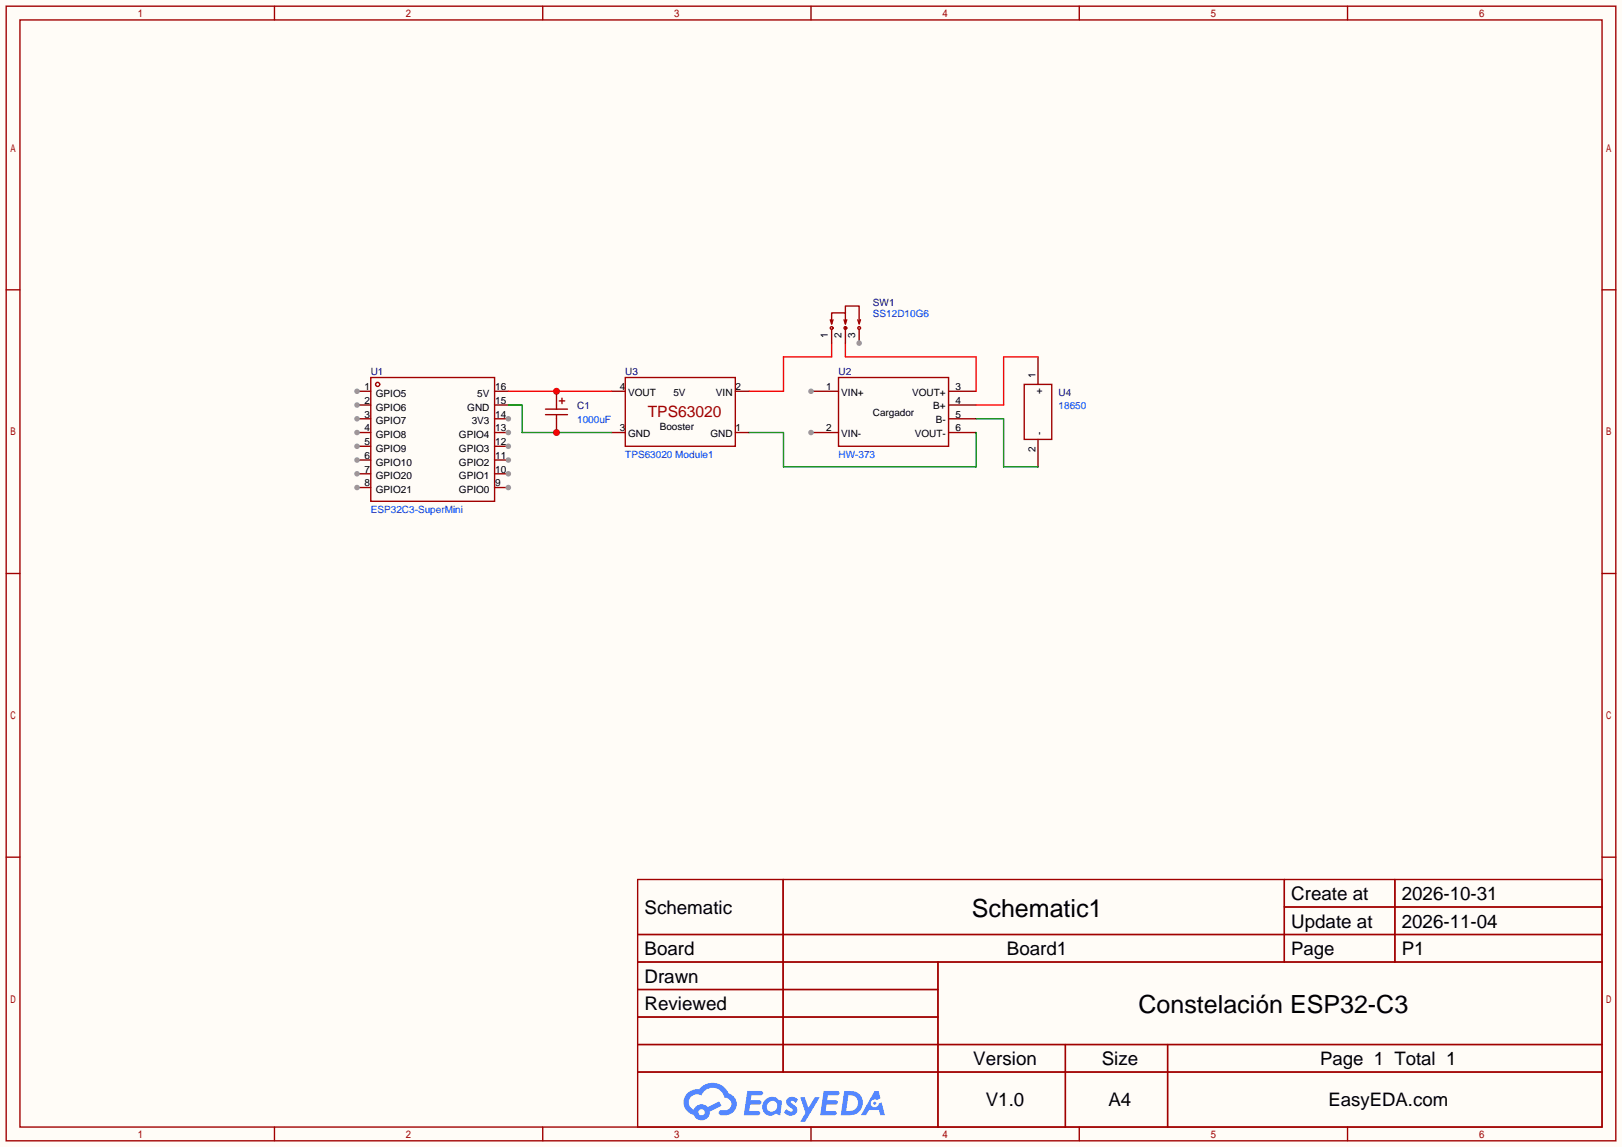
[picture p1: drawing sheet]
<svg xmlns="http://www.w3.org/2000/svg" width="299mm" height="212mm" viewBox="0 0 299 212" stroke-linecap="round" stroke-linejoin="round" font-family="sans-serif">
<path d="M0 0h299.5v211.8h-299.5z" fill="#fffcf7"/>
<g fill="none" stroke="#a10000" stroke-width=".25">
<path d="M1.1 1.1h297.2v209.6h-297.2zM3.7 3.7h292.1v204.5h-292.1zM50.7 1.1v2.6M100.2 1.1v2.6M149.7 1.1v2.6M199.3 1.1v2.6M248.8 1.1v2.6M1.1 53.5h2.6M295.8 53.5h2.5M1.1 105.9h2.6M295.8 105.9h2.5M1.1 158.3h2.6"/>
<path d="M295.8 158.3h2.5M117.7 162.4h178.1v45.8h-178.1zM117.7 172.6h178.1M117.7 177.7h178.1M144.6 162.4v35.6M173.2 177.7v30.5M237.1 162.4v15.3M237.1 167.5h58.7M257.5 162.4v15.3M117.7 182.8h55.5M117.7 192.9h178.1M117.7 187.8h55.5"/>
<path d="M117.7 198h178.1M196.7 192.9v15.3M215.6 192.9v15.3M50.7 208.2v2.5M100.2 208.2v2.5M149.7 208.2v2.5M199.3 208.2v2.5M248.8 208.2v2.5"/>
</g>
<g fill="#5487ff">
<path d="M145.5 202.8a1.3 1.3 0 0 1 1.8 .3l-.4 .6a.54 .54 0 0 0-.9-.2l.1 .2a1.58 1.58 0 0 1 1.1 1.6 1.43 1.43 0 0 1-2.5 .1l.5-.6a.64 .64 0 0 0 .5 .5 .64 .64 0 0 0 .7-.3l-.2-.2a1.6 1.6 0 0 1-1-1.6z"/>
<path d="M147.7 202.7h.9l.7 1.9 1.1-1.9h.9l-2.7 4.5h-.9l1-1.7z"/>
<path d="M138 201.5h1.6a1.31 1.31 0 0 1 1.2 .2 .4 .4 0 0 1-.3 .6h-1.8l-.1 .9h1.6a.4 .4 0 0 1 .4 .4 .4 .4 0 0 1-.4 .4h-1.7l-.2 1.2h.8a1.23 1.23 0 0 1 1.2 .2 .39 .39 0 0 1-.3 .6h-2.7z"/>
<path d="M152.1 201.5h1.6a1.32 1.32 0 0 1 1.3 .2 .39 .39 0 0 1-.4 .6h-1.7l-.2 .9h1.7a.4 .4 0 0 1 .3 .4 .4 .4 0 0 1-.4 .4h-1.7l-.2 1.2h.8a1.23 1.23 0 0 1 1.2 .2 .39 .39 0 0 1-.3 .6h-2.7z"/>
<path d="M161.5 201.5h.7l.4 1.3-.7 .4a.75 .75 0 0 0-1.1 .3 .75 .75 0 0 0 .5 1 .75 .75 0 0 0 .9-.6l.6-.3 .6 2.4h-.9l-.2-1h-1.9l-.5 1h-.9z"/>
<path d="M155.9 201.5l-.7 4.5h1.5a2.27 2.27 0 0 0 2.6-2.3 2.27 2.27 0 0 0-2.7-2.2zM156.6 202.3a1.5 1.5 0 0 1 1.8 1.5 1.5 1.5 0 0 1-1.9 1.4h-.3z"/>
<path d="M141.3 203.1a1.62 1.62 0 0 0-.4 2.1 1.62 1.62 0 0 0 2 .7l.4-.3 .3 .3 .5 .1 .3-2.5-.2-.3h-.4a1.58 1.58 0 0 0-2.5-.1zM141.9 203.6a.99 .99 0 0 1 1.6 .3 .99 .99 0 0 1-.9 1.4 .94 .94 0 0 1-1-.5 .94 .94 0 0 1 .3-1.2z"/>
<path d="M126.9 201.9a2.37 2.37 0 0 0 1.2 4 1.54 1.54 0 0 0 1.7 1 1.54 1.54 0 0 0 1.3-1.6l2.1-1.1-.5-.8-2 1.1a1.57 1.57 0 0 0-2.6 .4 1.5 1.5 0 0 1-.8-2.1 1.5 1.5 0 0 1 2.2-.5 2.23 2.23 0 0 1 2.3-1.4 2.23 2.23 0 0 1 2 1.8 1.16 1.16 0 0 1 1.2 1.1 1.16 1.16 0 0 1-1 1.3h-.7a.47 .47 0 0 0-.6 .3 .47 .47 0 0 0 .4 .6 2.23 2.23 0 0 0 2.3-.7 2.23 2.23 0 0 0 .4-2.3 2.16 2.16 0 0 0-1.3-1.1 3.2 3.2 0 0 0-5.4-.7l-1.2 .1zM129 205.4a.58 .58 0 0 1 1.1 0 .58 .58 0 0 1-1.1 0z"/>
<circle cx="161.5" cy="203.8" r=".28"/>
</g>
<g fill="none" stroke="#a10000" stroke-width=".25">
<path d="M68.5 69.7h22.8v22.9h-22.8z"/>
<circle cx="69.7" cy="71" r=".38"/>
</g>
<path d="M65.9 72.3h2.6" fill="none" stroke="#870000" stroke-width=".25"/>
<circle cx="65.9" cy="72.3" r=".51" fill="#999"/>
<path d="M65.9 74.8h2.6" fill="none" stroke="#870000" stroke-width=".25"/>
<circle cx="65.9" cy="74.8" r=".51" fill="#999"/>
<path d="M65.9 77.3h2.6" fill="none" stroke="#870000" stroke-width=".25"/>
<circle cx="65.9" cy="77.3" r=".51" fill="#999"/>
<path d="M65.9 79.9h2.6" fill="none" stroke="#870000" stroke-width=".25"/>
<circle cx="65.9" cy="79.9" r=".51" fill="#999"/>
<path d="M65.9 82.4h2.6" fill="none" stroke="#870000" stroke-width=".25"/>
<circle cx="65.9" cy="82.4" r=".51" fill="#999"/>
<path d="M65.9 85h2.6" fill="none" stroke="#870000" stroke-width=".25"/>
<circle cx="65.9" cy="85" r=".51" fill="#999"/>
<path d="M65.9 87.5h2.6" fill="none" stroke="#870000" stroke-width=".25"/>
<circle cx="65.9" cy="87.5" r=".51" fill="#999"/>
<path d="M65.9 90h2.6" fill="none" stroke="#870000" stroke-width=".25"/>
<circle cx="65.9" cy="90" r=".51" fill="#999"/>
<path d="M91.3 90h2.6" fill="none" stroke="#870000" stroke-width=".25"/>
<circle cx="93.9" cy="90" r=".51" fill="#999"/>
<path d="M91.3 87.5h2.6" fill="none" stroke="#870000" stroke-width=".25"/>
<circle cx="93.9" cy="87.5" r=".51" fill="#999"/>
<path d="M91.3 85h2.6" fill="none" stroke="#870000" stroke-width=".25"/>
<circle cx="93.9" cy="85" r=".51" fill="#999"/>
<path d="M91.3 82.4h2.6" fill="none" stroke="#870000" stroke-width=".25"/>
<circle cx="93.9" cy="82.4" r=".51" fill="#999"/>
<path d="M91.3 79.9h2.6" fill="none" stroke="#870000" stroke-width=".25"/>
<circle cx="93.9" cy="79.9" r=".51" fill="#999"/>
<path d="M91.3 77.3h2.6" fill="none" stroke="#870000" stroke-width=".25"/>
<circle cx="93.9" cy="77.3" r=".51" fill="#999"/>
<path d="M91.3 74.8h2.6M91.3 72.3h2.6M149.7 72.3h5.1" fill="none" stroke="#870000" stroke-width=".25"/>
<path d="M154.8 69.7h20.3v12.7h-20.3z" fill="none" stroke="#a10000" stroke-width=".25"/>
<circle cx="149.7" cy="72.3" r=".51" fill="#999"/>
<path d="M149.7 79.9h5.1" fill="none" stroke="#870000" stroke-width=".25"/>
<circle cx="149.7" cy="79.9" r=".51" fill="#999"/>
<path d="M102.7 72.3v2.5M102.7 77.3v2.6M112.9 72.3h2.5M112.9 79.9h2.5M135.8 72.3h2.5M135.8 79.9h2.5M175.1 72.3h5.1M175.1 74.8h5.1M175.1 77.3h5.1M175.1 79.9h5.1M191.6 65.9v5.1M191.6 81.2v5" fill="none" stroke="#870000" stroke-width=".25"/>
<path d="M100.7 75.6h4.1M100.7 76.6h4.1M102.7 74.8v.8M102.7 76.6v.7M103.3 74h1M103.8 73.5v1M115.4 69.7h20.4v12.7h-20.4zM189.1 71h5.1v10.2h-5.1z" fill="none" stroke="#a10000" stroke-width=".25"/>
<path d="M93.9 72.3h19M153.5 63.4v2.5h-8.8v6.4h-6.4M156.1 63.4v2.5h24.1v6.4M191.6 65.9h-6.3v8.9h-5.1" fill="none" stroke="#f00" stroke-width=".25"/>
<path d="M138.3 79.9h6.4v6.3h35.5v-6.3M180.2 77.3h5.1v8.9h6.3" fill="none" stroke="#008700" stroke-width=".25"/>
<circle cx="102.7" cy="72.3" r=".63" fill="#c00"/>
<path d="M93.9 74.8h2.5v5.1h16.5" fill="none" stroke="#008700" stroke-width=".25"/>
<circle cx="102.7" cy="79.9" r=".63" fill="#c00"/>
<g fill="none" stroke="#a10000" stroke-width=".25">
<path d="M153.3 59.1l.2 .7M153.5 59.8v-2h2.6v2M153.8 59.1l-.3 .7M155.8 59.1l.3 .7M156.1 57.8v-1.3h2.5v3.1M156.3 59.1l-.2 .7M158.4 59.1l.2 .7 .3-.7"/>
<circle cx="153.5" cy="60.6" r=".25"/>
<circle cx="156.1" cy="60.6" r=".25"/>
<circle cx="158.6" cy="60.6" r=".25"/>
</g>
<path d="M153.5 60.8v2.6M156.1 60.3v3.1M158.6 60.8v2.6" fill="none" stroke="#870000" stroke-width=".25"/>
<circle cx="158.6" cy="63.4" r=".51" fill="#999"/>
<g font-size="4.6">
<text x="179.4" y="169.4">Schematic1</text>
<text x="210.2" y="187.1">Constelación ESP32-C3</text>
</g>
<g font-size="3.5">
<text x="238.4" y="166.2">Create at</text>
<text x="258.8" y="166.2">2026-10-31</text>
<text x="119" y="168.8">Schematic</text>
<text x="238.4" y="171.3">Update at</text>
<text x="258.8" y="171.3">2026-11-04</text>
<text x="119" y="176.4">Board</text>
<text x="185.9" y="176.4">Board1</text>
<text x="258.8" y="176.4">P1</text>
<text x="119" y="181.5">Drawn</text>
<text x="119" y="186.6">Reviewed</text>
<text x="179.7" y="196.7">Version</text>
<text x="203.4" y="196.7">Size</text>
<text x="182" y="204.3">V1.0</text>
<text x="204.7" y="204.3">A4</text>
</g>
<g font-size="3.4">
<text x="238.4" y="176.4">Page</text>
<text x="243.7" y="196.7">Page 1 Total 1</text>
<text x="245.3" y="204.3">EasyEDA.com</text>
</g>
<text font-size="2.9" fill="#a00000" x="119.6" y="77.1">TPS63020</text>
<g font-size="1.8" fill="#000080">
<text x="161.2" y="56.6">SW1</text>
<text x="68.5" y="69.3">U1</text>
<text x="115.4" y="69.3">U3</text>
<text x="154.8" y="69.3">U2</text>
<text x="106.6" y="75.6">C1</text>
<text x="195.5" y="73.1">U4</text>
</g>
<g font-size="1.8" fill="#00f">
<text x="161.2" y="58.6">SS12D10G6</text>
<text x="195.5" y="75.6">18650</text>
<text x="106.6" y="78.2">1000uF</text>
<text x="115.4" y="84.5">TPS63020 Module1</text>
<text x="154.8" y="84.5">HW-373</text>
<text x="68.5" y="94.7">ESP32C3-SuperMini</text>
</g>
<g font-size="1.8">
<text x="152.8" y="62.3" transform="rotate(-90 152.8 62.3)">1</text>
<text x="155.4" y="62.3" transform="rotate(-90 155.4 62.3)">2</text>
<text x="157.9" y="62.3" transform="rotate(-90 157.9 62.3)">3</text>
<text x="191.2" y="69.7" transform="rotate(-90 191.2 69.7)">1</text>
<text x="67.3" y="72">1</text>
<text x="67.3" y="74.6">2</text>
<text x="67.3" y="77.1">3</text>
<text x="69.4" y="73.3">GPIO5</text>
<text x="69.4" y="75.8">GPIO6</text>
<text x="86.3" y="75.8">GND</text>
<text x="88.1" y="73.3">5V</text>
<text x="91.4" y="77.1">14</text>
<text x="91.4" y="74.6">15</text>
<text x="91.4" y="72">16</text>
<text x="114.4" y="72">4</text>
<text x="116" y="73">VOUT</text>
<text x="124.3" y="73.1">5V</text>
<text x="132.2" y="73">VIN</text>
<text x="135.8" y="72">2</text>
<text x="152.5" y="72">1</text>
<text x="155.3" y="73">VIN+</text>
<text x="161.2" y="76.9">Cargador</text>
<text x="168.4" y="73">VOUT+</text>
<text x="172.3" y="75.6">B+</text>
<text x="176.4" y="72">3</text>
<text x="176.4" y="74.6">4</text>
<text x="176.4" y="77.1">5</text>
<text x="192.5" y="72.8" transform="rotate(-90 192.5 72.8)">+</text>
<text x="67.3" y="79.7">4</text>
<text x="67.3" y="82.2">5</text>
<text x="69.4" y="78.4">GPIO7</text>
<text x="69.4" y="80.9">GPIO8</text>
<text x="69.4" y="83.5">GPIO9</text>
<text x="84.7" y="83.5">GPIO3</text>
<text x="84.7" y="80.9">GPIO4</text>
<text x="87.1" y="78.4">3V3</text>
<text x="91.4" y="82.2">12</text>
<text x="91.4" y="79.7">13</text>
<text x="114.4" y="79.7">3</text>
<text x="116" y="80.7">GND</text>
<text x="121.8" y="79.4">Booster</text>
<text x="131.1" y="80.7">GND</text>
<text x="135.8" y="79.7">1</text>
<text x="152.5" y="79.7">2</text>
<text x="155.3" y="80.7">VIN-</text>
<text x="168.9" y="80.7">VOUT-</text>
<text x="172.8" y="78.1">B-</text>
<text x="176.4" y="79.7">6</text>
<text x="191.2" y="83.4" transform="rotate(-90 191.2 83.4)">2</text>
<text x="192.5" y="80.4" transform="rotate(-90 192.5 80.4)">-</text>
<text x="67.3" y="84.7">6</text>
<text x="67.3" y="87.3">7</text>
<text x="67.3" y="89.8">8</text>
<text x="69.4" y="86">GPIO10</text>
<text x="69.4" y="88.5">GPIO20</text>
<text x="84.7" y="88.5">GPIO1</text>
<text x="84.7" y="86">GPIO2</text>
<text x="91.4" y="89.8">9</text>
<text x="91.4" y="87.3">10</text>
<text x="91.4" y="84.7">11</text>
<text x="69.4" y="91.1">GPIO21</text>
<text x="84.7" y="91.1">GPIO0</text>
</g>
</svg>
